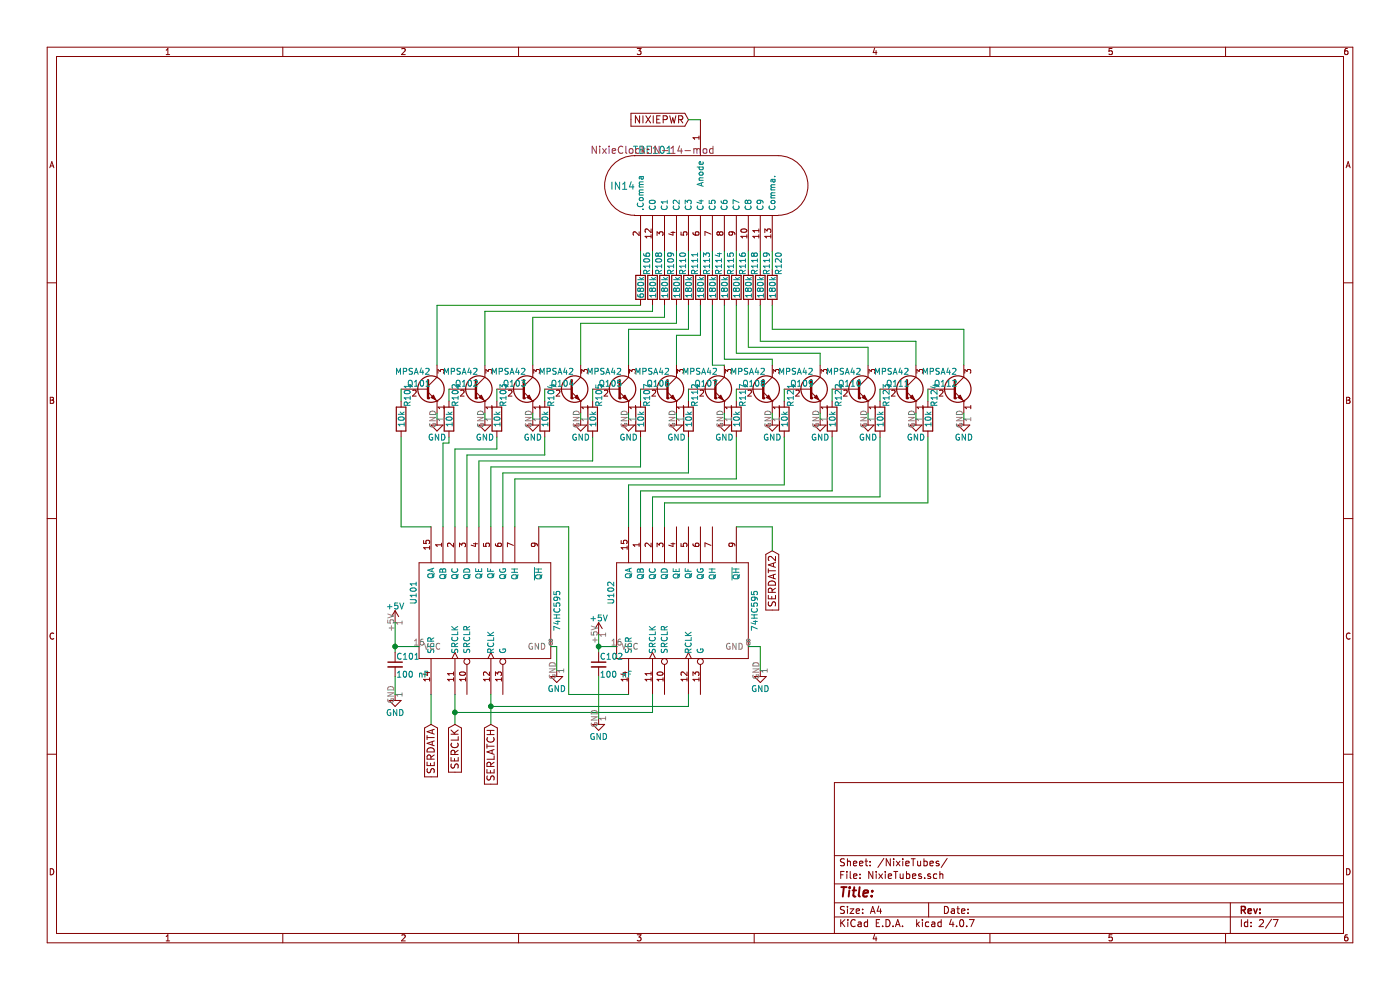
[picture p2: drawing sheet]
EESchema Schematic File Version 2
LIBS:power
LIBS:device
LIBS:switches
LIBS:relays
LIBS:motors
LIBS:transistors
LIBS:conn
LIBS:linear
LIBS:regul
LIBS:74xx
LIBS:cmos4000
LIBS:adc-dac
LIBS:memory
LIBS:xilinx
LIBS:microcontrollers
LIBS:dsp
LIBS:microchip
LIBS:analog_switches
LIBS:motorola
LIBS:texas
LIBS:intel
LIBS:audio
LIBS:interface
LIBS:digital-audio
LIBS:philips
LIBS:display
LIBS:cypress
LIBS:siliconi
LIBS:opto
LIBS:atmel
LIBS:contrib
LIBS:valves
LIBS:in14_lib
LIBS:arduino_nano
LIBS:NixieClock-cache
EELAYER 25 0
EELAYER END
$Descr A4 11693 8268
encoding utf-8
Sheet 2 7
Title ""
Date ""
Rev ""
Comp ""
Comment1 ""
Comment2 ""
Comment3 ""
Comment4 ""
$EndDescr
$Comp
L IN14 TBE101
U 1 1
P 5550 1250
F 0 "TBE101" H 5450 1250 60  0000 C CNN
F 1 "IN14" H 5200 950 60  0000 C CNN
F 2 "NixieClock:IN-14-mod" H 5450 1250 60  0000 C CNN
F 3 "" H 5450 1250 60  0000 C CNN
	1    5550 1250
	1    0    0    -1  
$EndComp
$Comp
L 74HC595 U101
U 1 1
P 4050 5100
F 0 "U101" H 4200 5700 50  0000 C CNN
F 1 "74HC595" H 4050 4500 50  0000 C CNN
F 2 "Housings_DIP:DIP-16_W7.62mm_Socket" H 4050 5100 50  0001 C CNN
F 3 "" H 4050 5100 50  0001 C CNN
	1    4050 5100
	0    -1   -1   0   
$EndComp
$Comp
L R R106
U 1 1
P 5350 2400
F 0 "R106" V 5400 2600 50  0000 C CNN
F 1 "680k" V 5350 2400 50  0000 C CNN
F 2 "Resistors_THT:R_Axial_DIN0207_L6.3mm_D2.5mm_P7.62mm_Horizontal" V 5280 2400 50  0001 C CNN
F 3 "" H 5350 2400 50  0001 C CNN
	1    5350 2400
	1    0    0    -1  
$EndComp
$Comp
L R R108
U 1 1
P 5450 2400
F 0 "R108" V 5500 2600 50  0000 C CNN
F 1 "180k" V 5450 2400 50  0000 C CNN
F 2 "Resistors_THT:R_Axial_DIN0207_L6.3mm_D2.5mm_P7.62mm_Horizontal" V 5380 2400 50  0001 C CNN
F 3 "" H 5450 2400 50  0001 C CNN
	1    5450 2400
	1    0    0    -1  
$EndComp
$Comp
L R R109
U 1 1
P 5550 2400
F 0 "R109" V 5600 2600 50  0000 C CNN
F 1 "180k" V 5550 2400 50  0000 C CNN
F 2 "Resistors_THT:R_Axial_DIN0207_L6.3mm_D2.5mm_P7.62mm_Horizontal" V 5480 2400 50  0001 C CNN
F 3 "" H 5550 2400 50  0001 C CNN
	1    5550 2400
	1    0    0    -1  
$EndComp
$Comp
L R R110
U 1 1
P 5650 2400
F 0 "R110" V 5700 2600 50  0000 C CNN
F 1 "180k" V 5650 2400 50  0000 C CNN
F 2 "Resistors_THT:R_Axial_DIN0207_L6.3mm_D2.5mm_P7.62mm_Horizontal" V 5580 2400 50  0001 C CNN
F 3 "" H 5650 2400 50  0001 C CNN
	1    5650 2400
	1    0    0    -1  
$EndComp
$Comp
L R R111
U 1 1
P 5750 2400
F 0 "R111" V 5800 2600 50  0000 C CNN
F 1 "180k" V 5750 2400 50  0000 C CNN
F 2 "Resistors_THT:R_Axial_DIN0207_L6.3mm_D2.5mm_P7.62mm_Horizontal" V 5680 2400 50  0001 C CNN
F 3 "" H 5750 2400 50  0001 C CNN
	1    5750 2400
	1    0    0    -1  
$EndComp
Text GLabel 5750 1000 0    60   Input ~ 0
NIXIEPWR
$Comp
L R R113
U 1 1
P 5850 2400
F 0 "R113" V 5900 2600 50  0000 C CNN
F 1 "180k" V 5850 2400 50  0000 C CNN
F 2 "Resistors_THT:R_Axial_DIN0207_L6.3mm_D2.5mm_P7.62mm_Horizontal" V 5780 2400 50  0001 C CNN
F 3 "" H 5850 2400 50  0001 C CNN
	1    5850 2400
	1    0    0    -1  
$EndComp
$Comp
L R R114
U 1 1
P 5950 2400
F 0 "R114" V 6000 2600 50  0000 C CNN
F 1 "180k" V 5950 2400 50  0000 C CNN
F 2 "Resistors_THT:R_Axial_DIN0207_L6.3mm_D2.5mm_P7.62mm_Horizontal" V 5880 2400 50  0001 C CNN
F 3 "" H 5950 2400 50  0001 C CNN
	1    5950 2400
	1    0    0    -1  
$EndComp
$Comp
L R R115
U 1 1
P 6050 2400
F 0 "R115" V 6100 2600 50  0000 C CNN
F 1 "180k" V 6050 2400 50  0000 C CNN
F 2 "Resistors_THT:R_Axial_DIN0207_L6.3mm_D2.5mm_P7.62mm_Horizontal" V 5980 2400 50  0001 C CNN
F 3 "" H 6050 2400 50  0001 C CNN
	1    6050 2400
	1    0    0    -1  
$EndComp
$Comp
L R R116
U 1 1
P 6150 2400
F 0 "R116" V 6200 2600 50  0000 C CNN
F 1 "180k" V 6150 2400 50  0000 C CNN
F 2 "Resistors_THT:R_Axial_DIN0207_L6.3mm_D2.5mm_P7.62mm_Horizontal" V 6080 2400 50  0001 C CNN
F 3 "" H 6150 2400 50  0001 C CNN
	1    6150 2400
	1    0    0    -1  
$EndComp
$Comp
L R R118
U 1 1
P 6250 2400
F 0 "R118" V 6300 2600 50  0000 C CNN
F 1 "180k" V 6250 2400 50  0000 C CNN
F 2 "Resistors_THT:R_Axial_DIN0207_L6.3mm_D2.5mm_P7.62mm_Horizontal" V 6180 2400 50  0001 C CNN
F 3 "" H 6250 2400 50  0001 C CNN
	1    6250 2400
	1    0    0    -1  
$EndComp
$Comp
L R R119
U 1 1
P 6350 2400
F 0 "R119" V 6400 2600 50  0000 C CNN
F 1 "180k" V 6350 2400 50  0000 C CNN
F 2 "Resistors_THT:R_Axial_DIN0207_L6.3mm_D2.5mm_P7.62mm_Horizontal" V 6280 2400 50  0001 C CNN
F 3 "" H 6350 2400 50  0001 C CNN
	1    6350 2400
	1    0    0    -1  
$EndComp
$Comp
L R R120
U 1 1
P 6450 2400
F 0 "R120" V 6500 2600 50  0000 C CNN
F 1 "180k" V 6450 2400 50  0000 C CNN
F 2 "Resistors_THT:R_Axial_DIN0207_L6.3mm_D2.5mm_P7.62mm_Horizontal" V 6380 2400 50  0001 C CNN
F 3 "" H 6450 2400 50  0001 C CNN
	1    6450 2400
	1    0    0    -1  
$EndComp
$Comp
L 2N3904 Q101
U 1 1
P 3550 3250
F 0 "Q101" H 3400 3300 50  0000 L CNN
F 1 "MPSA42" H 3300 3400 50  0000 L CNN
F 2 "TO_SOT_Packages_THT:TO-92_Molded_Narrow" H 3750 3175 50  0001 L CIN
F 3 "" H 3550 3250 50  0001 L CNN
	1    3550 3250
	1    0    0    -1  
$EndComp
$Comp
L R R101
U 1 1
P 3350 3500
F 0 "R101" V 3400 3700 50  0000 C CNN
F 1 "10k" V 3350 3500 50  0000 C CNN
F 2 "Resistors_THT:R_Axial_DIN0207_L6.3mm_D2.5mm_P7.62mm_Horizontal" V 3280 3500 50  0001 C CNN
F 3 "" H 3350 3500 50  0001 C CNN
	1    3350 3500
	1    0    0    -1  
$EndComp
$Comp
L 2N3904 Q102
U 1 1
P 3950 3250
F 0 "Q102" H 3800 3300 50  0000 L CNN
F 1 "MPSA42" H 3700 3400 50  0000 L CNN
F 2 "TO_SOT_Packages_THT:TO-92_Molded_Narrow" H 4150 3175 50  0001 L CIN
F 3 "" H 3950 3250 50  0001 L CNN
	1    3950 3250
	1    0    0    -1  
$EndComp
$Comp
L 2N3904 Q103
U 1 1
P 4350 3250
F 0 "Q103" H 4200 3300 50  0000 L CNN
F 1 "MPSA42" H 4100 3400 50  0000 L CNN
F 2 "TO_SOT_Packages_THT:TO-92_Molded_Narrow" H 4550 3175 50  0001 L CIN
F 3 "" H 4350 3250 50  0001 L CNN
	1    4350 3250
	1    0    0    -1  
$EndComp
$Comp
L 2N3904 Q104
U 1 1
P 4750 3250
F 0 "Q104" H 4600 3300 50  0000 L CNN
F 1 "MPSA42" H 4500 3400 50  0000 L CNN
F 2 "TO_SOT_Packages_THT:TO-92_Molded_Narrow" H 4950 3175 50  0001 L CIN
F 3 "" H 4750 3250 50  0001 L CNN
	1    4750 3250
	1    0    0    -1  
$EndComp
$Comp
L 2N3904 Q105
U 1 1
P 5150 3250
F 0 "Q105" H 5000 3300 50  0000 L CNN
F 1 "MPSA42" H 4900 3400 50  0000 L CNN
F 2 "TO_SOT_Packages_THT:TO-92_Molded_Narrow" H 5350 3175 50  0001 L CIN
F 3 "" H 5150 3250 50  0001 L CNN
	1    5150 3250
	1    0    0    -1  
$EndComp
$Comp
L 2N3904 Q106
U 1 1
P 5550 3250
F 0 "Q106" H 5400 3300 50  0000 L CNN
F 1 "MPSA42" H 5300 3400 50  0000 L CNN
F 2 "TO_SOT_Packages_THT:TO-92_Molded_Narrow" H 5750 3175 50  0001 L CIN
F 3 "" H 5550 3250 50  0001 L CNN
	1    5550 3250
	1    0    0    -1  
$EndComp
$Comp
L 2N3904 Q107
U 1 1
P 5950 3250
F 0 "Q107" H 5800 3300 50  0000 L CNN
F 1 "MPSA42" H 5700 3400 50  0000 L CNN
F 2 "TO_SOT_Packages_THT:TO-92_Molded_Narrow" H 6150 3175 50  0001 L CIN
F 3 "" H 5950 3250 50  0001 L CNN
	1    5950 3250
	1    0    0    -1  
$EndComp
$Comp
L 2N3904 Q108
U 1 1
P 6350 3250
F 0 "Q108" H 6200 3300 50  0000 L CNN
F 1 "MPSA42" H 6100 3400 50  0000 L CNN
F 2 "TO_SOT_Packages_THT:TO-92_Molded_Narrow" H 6550 3175 50  0001 L CIN
F 3 "" H 6350 3250 50  0001 L CNN
	1    6350 3250
	1    0    0    -1  
$EndComp
$Comp
L 2N3904 Q109
U 1 1
P 6750 3250
F 0 "Q109" H 6600 3300 50  0000 L CNN
F 1 "MPSA42" H 6500 3400 50  0000 L CNN
F 2 "TO_SOT_Packages_THT:TO-92_Molded_Narrow" H 6950 3175 50  0001 L CIN
F 3 "" H 6750 3250 50  0001 L CNN
	1    6750 3250
	1    0    0    -1  
$EndComp
$Comp
L 2N3904 Q110
U 1 1
P 7150 3250
F 0 "Q110" H 7000 3300 50  0000 L CNN
F 1 "MPSA42" H 6900 3400 50  0000 L CNN
F 2 "TO_SOT_Packages_THT:TO-92_Molded_Narrow" H 7350 3175 50  0001 L CIN
F 3 "" H 7150 3250 50  0001 L CNN
	1    7150 3250
	1    0    0    -1  
$EndComp
$Comp
L 2N3904 Q111
U 1 1
P 7550 3250
F 0 "Q111" H 7400 3300 50  0000 L CNN
F 1 "MPSA42" H 7300 3400 50  0000 L CNN
F 2 "TO_SOT_Packages_THT:TO-92_Molded_Narrow" H 7750 3175 50  0001 L CIN
F 3 "" H 7550 3250 50  0001 L CNN
	1    7550 3250
	1    0    0    -1  
$EndComp
$Comp
L 2N3904 Q112
U 1 1
P 7950 3250
F 0 "Q112" H 7800 3300 50  0000 L CNN
F 1 "MPSA42" H 7700 3400 50  0000 L CNN
F 2 "TO_SOT_Packages_THT:TO-92_Molded_Narrow" H 8150 3175 50  0001 L CIN
F 3 "" H 7950 3250 50  0001 L CNN
	1    7950 3250
	1    0    0    -1  
$EndComp
$Comp
L R R102
U 1 1
P 3750 3500
F 0 "R102" V 3800 3700 50  0000 C CNN
F 1 "10k" V 3750 3500 50  0000 C CNN
F 2 "Resistors_THT:R_Axial_DIN0207_L6.3mm_D2.5mm_P7.62mm_Horizontal" V 3680 3500 50  0001 C CNN
F 3 "" H 3750 3500 50  0001 C CNN
	1    3750 3500
	1    0    0    -1  
$EndComp
$Comp
L R R103
U 1 1
P 4150 3500
F 0 "R103" V 4200 3700 50  0000 C CNN
F 1 "10k" V 4150 3500 50  0000 C CNN
F 2 "Resistors_THT:R_Axial_DIN0207_L6.3mm_D2.5mm_P7.62mm_Horizontal" V 4080 3500 50  0001 C CNN
F 3 "" H 4150 3500 50  0001 C CNN
	1    4150 3500
	1    0    0    -1  
$EndComp
$Comp
L R R104
U 1 1
P 4550 3500
F 0 "R104" V 4600 3700 50  0000 C CNN
F 1 "10k" V 4550 3500 50  0000 C CNN
F 2 "Resistors_THT:R_Axial_DIN0207_L6.3mm_D2.5mm_P7.62mm_Horizontal" V 4480 3500 50  0001 C CNN
F 3 "" H 4550 3500 50  0001 C CNN
	1    4550 3500
	1    0    0    -1  
$EndComp
$Comp
L R R105
U 1 1
P 4950 3500
F 0 "R105" V 5000 3700 50  0000 C CNN
F 1 "10k" V 4950 3500 50  0000 C CNN
F 2 "Resistors_THT:R_Axial_DIN0207_L6.3mm_D2.5mm_P7.62mm_Horizontal" V 4880 3500 50  0001 C CNN
F 3 "" H 4950 3500 50  0001 C CNN
	1    4950 3500
	1    0    0    -1  
$EndComp
$Comp
L R R107
U 1 1
P 5350 3500
F 0 "R107" V 5400 3700 50  0000 C CNN
F 1 "10k" V 5350 3500 50  0000 C CNN
F 2 "Resistors_THT:R_Axial_DIN0207_L6.3mm_D2.5mm_P7.62mm_Horizontal" V 5280 3500 50  0001 C CNN
F 3 "" H 5350 3500 50  0001 C CNN
	1    5350 3500
	1    0    0    -1  
$EndComp
$Comp
L R R112
U 1 1
P 5750 3500
F 0 "R112" V 5800 3700 50  0000 C CNN
F 1 "10k" V 5750 3500 50  0000 C CNN
F 2 "Resistors_THT:R_Axial_DIN0207_L6.3mm_D2.5mm_P7.62mm_Horizontal" V 5680 3500 50  0001 C CNN
F 3 "" H 5750 3500 50  0001 C CNN
	1    5750 3500
	1    0    0    -1  
$EndComp
$Comp
L R R117
U 1 1
P 6150 3500
F 0 "R117" V 6200 3700 50  0000 C CNN
F 1 "10k" V 6150 3500 50  0000 C CNN
F 2 "Resistors_THT:R_Axial_DIN0207_L6.3mm_D2.5mm_P7.62mm_Horizontal" V 6080 3500 50  0001 C CNN
F 3 "" H 6150 3500 50  0001 C CNN
	1    6150 3500
	1    0    0    -1  
$EndComp
$Comp
L R R121
U 1 1
P 6550 3500
F 0 "R121" V 6600 3700 50  0000 C CNN
F 1 "10k" V 6550 3500 50  0000 C CNN
F 2 "Resistors_THT:R_Axial_DIN0207_L6.3mm_D2.5mm_P7.62mm_Horizontal" V 6480 3500 50  0001 C CNN
F 3 "" H 6550 3500 50  0001 C CNN
	1    6550 3500
	1    0    0    -1  
$EndComp
$Comp
L R R122
U 1 1
P 6950 3500
F 0 "R122" V 7000 3700 50  0000 C CNN
F 1 "10k" V 6950 3500 50  0000 C CNN
F 2 "Resistors_THT:R_Axial_DIN0207_L6.3mm_D2.5mm_P7.62mm_Horizontal" V 6880 3500 50  0001 C CNN
F 3 "" H 6950 3500 50  0001 C CNN
	1    6950 3500
	1    0    0    -1  
$EndComp
$Comp
L R R123
U 1 1
P 7350 3500
F 0 "R123" V 7400 3700 50  0000 C CNN
F 1 "10k" V 7350 3500 50  0000 C CNN
F 2 "Resistors_THT:R_Axial_DIN0207_L6.3mm_D2.5mm_P7.62mm_Horizontal" V 7280 3500 50  0001 C CNN
F 3 "" H 7350 3500 50  0001 C CNN
	1    7350 3500
	1    0    0    -1  
$EndComp
$Comp
L R R124
U 1 1
P 7750 3500
F 0 "R124" V 7800 3700 50  0000 C CNN
F 1 "10k" V 7750 3500 50  0000 C CNN
F 2 "Resistors_THT:R_Axial_DIN0207_L6.3mm_D2.5mm_P7.62mm_Horizontal" V 7680 3500 50  0001 C CNN
F 3 "" H 7750 3500 50  0001 C CNN
	1    7750 3500
	1    0    0    -1  
$EndComp
$Comp
L GND #PWR20
U 1 1
P 3650 3500
F 0 "#PWR20" H 3650 3250 50  0001 C CNN
F 1 "GND" H 3650 3350 50  0000 C CNN
F 2 "" H 3650 3500 50  0001 C CNN
F 3 "" H 3650 3500 50  0001 C CNN
	1    3650 3500
	1    0    0    -1  
$EndComp
$Comp
L GND #PWR21
U 1 1
P 4050 3500
F 0 "#PWR21" H 4050 3250 50  0001 C CNN
F 1 "GND" H 4050 3350 50  0000 C CNN
F 2 "" H 4050 3500 50  0001 C CNN
F 3 "" H 4050 3500 50  0001 C CNN
	1    4050 3500
	1    0    0    -1  
$EndComp
$Comp
L GND #PWR22
U 1 1
P 4450 3500
F 0 "#PWR22" H 4450 3250 50  0001 C CNN
F 1 "GND" H 4450 3350 50  0000 C CNN
F 2 "" H 4450 3500 50  0001 C CNN
F 3 "" H 4450 3500 50  0001 C CNN
	1    4450 3500
	1    0    0    -1  
$EndComp
$Comp
L GND #PWR24
U 1 1
P 4850 3500
F 0 "#PWR24" H 4850 3250 50  0001 C CNN
F 1 "GND" H 4850 3350 50  0000 C CNN
F 2 "" H 4850 3500 50  0001 C CNN
F 3 "" H 4850 3500 50  0001 C CNN
	1    4850 3500
	1    0    0    -1  
$EndComp
$Comp
L GND #PWR27
U 1 1
P 5250 3500
F 0 "#PWR27" H 5250 3250 50  0001 C CNN
F 1 "GND" H 5250 3350 50  0000 C CNN
F 2 "" H 5250 3500 50  0001 C CNN
F 3 "" H 5250 3500 50  0001 C CNN
	1    5250 3500
	1    0    0    -1  
$EndComp
$Comp
L GND #PWR28
U 1 1
P 5650 3500
F 0 "#PWR28" H 5650 3250 50  0001 C CNN
F 1 "GND" H 5650 3350 50  0000 C CNN
F 2 "" H 5650 3500 50  0001 C CNN
F 3 "" H 5650 3500 50  0001 C CNN
	1    5650 3500
	1    0    0    -1  
$EndComp
$Comp
L GND #PWR29
U 1 1
P 6050 3500
F 0 "#PWR29" H 6050 3250 50  0001 C CNN
F 1 "GND" H 6050 3350 50  0000 C CNN
F 2 "" H 6050 3500 50  0001 C CNN
F 3 "" H 6050 3500 50  0001 C CNN
	1    6050 3500
	1    0    0    -1  
$EndComp
$Comp
L GND #PWR31
U 1 1
P 6450 3500
F 0 "#PWR31" H 6450 3250 50  0001 C CNN
F 1 "GND" H 6450 3350 50  0000 C CNN
F 2 "" H 6450 3500 50  0001 C CNN
F 3 "" H 6450 3500 50  0001 C CNN
	1    6450 3500
	1    0    0    -1  
$EndComp
$Comp
L GND #PWR32
U 1 1
P 6850 3500
F 0 "#PWR32" H 6850 3250 50  0001 C CNN
F 1 "GND" H 6850 3350 50  0000 C CNN
F 2 "" H 6850 3500 50  0001 C CNN
F 3 "" H 6850 3500 50  0001 C CNN
	1    6850 3500
	1    0    0    -1  
$EndComp
$Comp
L GND #PWR33
U 1 1
P 7250 3500
F 0 "#PWR33" H 7250 3250 50  0001 C CNN
F 1 "GND" H 7250 3350 50  0000 C CNN
F 2 "" H 7250 3500 50  0001 C CNN
F 3 "" H 7250 3500 50  0001 C CNN
	1    7250 3500
	1    0    0    -1  
$EndComp
$Comp
L GND #PWR34
U 1 1
P 7650 3500
F 0 "#PWR34" H 7650 3250 50  0001 C CNN
F 1 "GND" H 7650 3350 50  0000 C CNN
F 2 "" H 7650 3500 50  0001 C CNN
F 3 "" H 7650 3500 50  0001 C CNN
	1    7650 3500
	1    0    0    -1  
$EndComp
$Comp
L GND #PWR35
U 1 1
P 8050 3500
F 0 "#PWR35" H 8050 3250 50  0001 C CNN
F 1 "GND" H 8050 3350 50  0000 C CNN
F 2 "" H 8050 3500 50  0001 C CNN
F 3 "" H 8050 3500 50  0001 C CNN
	1    8050 3500
	1    0    0    -1  
$EndComp
$Comp
L 74HC595 U102
U 1 1
P 5700 5100
F 0 "U102" H 5850 5700 50  0000 C CNN
F 1 "74HC595" H 5700 4500 50  0000 C CNN
F 2 "Housings_DIP:DIP-16_W7.62mm_Socket" H 5700 5100 50  0001 C CNN
F 3 "" H 5700 5100 50  0001 C CNN
	1    5700 5100
	0    -1   -1   0   
$EndComp
Wire Wire Line
	5350 2250 5350 2100
Wire Wire Line
	5450 2250 5450 2100
Wire Wire Line
	5550 2250 5550 2100
Wire Wire Line
	5650 2250 5650 2100
Wire Wire Line
	5750 2250 5750 2100
Wire Wire Line
	5750 1000 5850 1000
Wire Wire Line
	5850 2250 5850 2100
Wire Wire Line
	5950 2250 5950 2100
Wire Wire Line
	6050 2250 6050 2100
Wire Wire Line
	6150 2100 6150 2250
Wire Wire Line
	6250 2250 6250 2100
Wire Wire Line
	6350 2250 6350 2100
Wire Wire Line
	6450 2250 6450 2100
Wire Wire Line
	3350 3350 3350 3250
Wire Wire Line
	3650 3050 3650 2550
Wire Wire Line
	3650 2550 5350 2550
Wire Wire Line
	4050 3050 4050 2600
Wire Wire Line
	4050 2600 5450 2600
Wire Wire Line
	5450 2600 5450 2550
Wire Wire Line
	4450 3050 4450 2650
Wire Wire Line
	4450 2650 5550 2650
Wire Wire Line
	5550 2650 5550 2550
Wire Wire Line
	4850 3050 4850 2700
Wire Wire Line
	4850 2700 5650 2700
Wire Wire Line
	5650 2700 5650 2550
Wire Wire Line
	5250 3050 5250 2750
Wire Wire Line
	5250 2750 5750 2750
Wire Wire Line
	5750 2750 5750 2550
Wire Wire Line
	5650 3050 5650 2800
Wire Wire Line
	5650 2800 5850 2800
Wire Wire Line
	5850 2800 5850 2550
Wire Wire Line
	6050 3050 5950 3050
Wire Wire Line
	5950 3050 5950 2550
Wire Wire Line
	6450 3050 6450 3000
Wire Wire Line
	6450 3000 6050 3000
Wire Wire Line
	6050 3000 6050 2550
Wire Wire Line
	6850 3050 6850 2950
Wire Wire Line
	6850 2950 6150 2950
Wire Wire Line
	6150 2950 6150 2550
Wire Wire Line
	7250 3050 7250 2900
Wire Wire Line
	7250 2900 6250 2900
Wire Wire Line
	6250 2900 6250 2550
Wire Wire Line
	7650 3050 7650 2850
Wire Wire Line
	7650 2850 6350 2850
Wire Wire Line
	6350 2850 6350 2550
Wire Wire Line
	8050 2750 6450 2750
Wire Wire Line
	6450 2750 6450 2550
Wire Wire Line
	3750 3350 3750 3250
Wire Wire Line
	4150 3250 4150 3350
Wire Wire Line
	4550 3350 4550 3250
Wire Wire Line
	4950 3350 4950 3250
Wire Wire Line
	5350 3350 5350 3250
Wire Wire Line
	5750 3350 5750 3250
Wire Wire Line
	6150 3350 6150 3250
Wire Wire Line
	6550 3350 6550 3250
Wire Wire Line
	6950 3350 6950 3250
Wire Wire Line
	7350 3250 7350 3350
Wire Wire Line
	7750 3350 7750 3250
Wire Wire Line
	3650 3500 3650 3450
Wire Wire Line
	4050 3500 4050 3450
Wire Wire Line
	4450 3500 4450 3450
Wire Wire Line
	4850 3500 4850 3450
Wire Wire Line
	5250 3500 5250 3450
Wire Wire Line
	5650 3500 5650 3450
Wire Wire Line
	6050 3500 6050 3450
Wire Wire Line
	6450 3500 6450 3450
Wire Wire Line
	6850 3500 6850 3450
Wire Wire Line
	7250 3500 7250 3450
Wire Wire Line
	7650 3500 7650 3450
Wire Wire Line
	8050 3500 8050 3450
Wire Wire Line
	3350 3650 3350 4400
Wire Wire Line
	3350 4400 3600 4400
Wire Wire Line
	3700 4400 3700 3700
Wire Wire Line
	3700 3700 3750 3700
Wire Wire Line
	3750 3700 3750 3650
Wire Wire Line
	4150 3650 4150 3750
Wire Wire Line
	4150 3750 3800 3750
Wire Wire Line
	3800 3750 3800 4400
Wire Wire Line
	3900 4400 3900 3800
Wire Wire Line
	3900 3800 4550 3800
Wire Wire Line
	4550 3800 4550 3650
Wire Wire Line
	4000 4400 4000 3850
Wire Wire Line
	4000 3850 4950 3850
Wire Wire Line
	4950 3850 4950 3650
Wire Wire Line
	4100 4400 4100 3900
Wire Wire Line
	4100 3900 5350 3900
Wire Wire Line
	5350 3900 5350 3650
Wire Wire Line
	4200 4400 4200 3950
Wire Wire Line
	4200 3950 5750 3950
Wire Wire Line
	5750 3950 5750 3650
Wire Wire Line
	4300 4400 4300 4000
Wire Wire Line
	4300 4000 6150 4000
Wire Wire Line
	6150 4000 6150 3650
Wire Wire Line
	5250 4400 5250 4050
Wire Wire Line
	5250 4050 6550 4050
Wire Wire Line
	6550 4050 6550 3650
Wire Wire Line
	5350 4400 5350 4100
Wire Wire Line
	5350 4100 6950 4100
Wire Wire Line
	6950 4100 6950 3650
Wire Wire Line
	5450 4400 5450 4150
Wire Wire Line
	5450 4150 7350 4150
Wire Wire Line
	7350 4150 7350 3650
Wire Wire Line
	5550 4400 5550 4200
Wire Wire Line
	5550 4200 7750 4200
Wire Wire Line
	7750 4200 7750 3650
Text GLabel 3600 6050 3    60   Input ~ 0
SERDATA
Wire Wire Line
	3600 6050 3600 5800
Wire Wire Line
	5450 5800 5450 5950
Wire Wire Line
	5450 5950 3800 5950
Wire Wire Line
	3800 5800 3800 6050
Text GLabel 3800 6050 3    60   Input ~ 0
SERCLK
Connection ~ 3800 5950
Text GLabel 4100 6050 3    60   Input ~ 0
SERLATCH
Wire Wire Line
	4100 5800 4100 6050
Wire Wire Line
	4100 5900 5750 5900
Wire Wire Line
	5750 5900 5750 5800
Connection ~ 4100 5900
$Comp
L GND #PWR23
U 1 1
P 4650 5600
F 0 "#PWR23" H 4650 5350 50  0001 C CNN
F 1 "GND" H 4650 5450 50  0000 C CNN
F 2 "" H 4650 5600 50  0001 C CNN
F 3 "" H 4650 5600 50  0001 C CNN
	1    4650 5600
	1    0    0    -1  
$EndComp
$Comp
L GND #PWR30
U 1 1
P 6350 5600
F 0 "#PWR30" H 6350 5350 50  0001 C CNN
F 1 "GND" H 6350 5450 50  0000 C CNN
F 2 "" H 6350 5600 50  0001 C CNN
F 3 "" H 6350 5600 50  0001 C CNN
	1    6350 5600
	1    0    0    -1  
$EndComp
Wire Wire Line
	6350 5600 6350 5400
Wire Wire Line
	6350 5400 6250 5400
Wire Wire Line
	4600 5400 4650 5400
$Comp
L +5V #PWR18
U 1 1
P 3300 5200
F 0 "#PWR18" H 3300 5050 50  0001 C CNN
F 1 "+5V" H 3300 5340 50  0000 C CNN
F 2 "" H 3300 5200 50  0001 C CNN
F 3 "" H 3300 5200 50  0001 C CNN
	1    3300 5200
	1    0    0    -1  
$EndComp
Wire Wire Line
	3300 5200 3300 5450
Wire Wire Line
	3300 5400 3500 5400
Wire Wire Line
	4650 5400 4650 5600
Wire Wire Line
	5250 5800 4750 5800
Wire Wire Line
	4750 5800 4750 4400
Wire Wire Line
	4750 4400 4500 4400
$Comp
L +5V #PWR25
U 1 1
P 5000 5300
F 0 "#PWR25" H 5000 5150 50  0001 C CNN
F 1 "+5V" H 5000 5440 50  0000 C CNN
F 2 "" H 5000 5300 50  0001 C CNN
F 3 "" H 5000 5300 50  0001 C CNN
	1    5000 5300
	1    0    0    -1  
$EndComp
Wire Wire Line
	5000 5300 5000 5450
Wire Wire Line
	5000 5400 5150 5400
$Comp
L C_Small C102
U 1 1
P 5000 5550
F 0 "C102" H 5010 5620 50  0000 L CNN
F 1 "100 nF" H 5010 5470 50  0000 L CNN
F 2 "Capacitors_THT:C_Disc_D5.0mm_W2.5mm_P2.50mm" H 5000 5550 50  0001 C CNN
F 3 "" H 5000 5550 50  0001 C CNN
	1    5000 5550
	1    0    0    -1  
$EndComp
Connection ~ 5000 5400
$Comp
L GND #PWR26
U 1 1
P 5000 6000
F 0 "#PWR26" H 5000 5750 50  0001 C CNN
F 1 "GND" H 5000 5850 50  0000 C CNN
F 2 "" H 5000 6000 50  0001 C CNN
F 3 "" H 5000 6000 50  0001 C CNN
	1    5000 6000
	1    0    0    -1  
$EndComp
Wire Wire Line
	5000 6000 5000 5650
$Comp
L C_Small C101
U 1 1
P 3300 5550
F 0 "C101" H 3310 5620 50  0000 L CNN
F 1 "100 nF" H 3310 5470 50  0000 L CNN
F 2 "Capacitors_THT:C_Disc_D5.0mm_W2.5mm_P2.50mm" H 3300 5550 50  0001 C CNN
F 3 "" H 3300 5550 50  0001 C CNN
	1    3300 5550
	1    0    0    -1  
$EndComp
Connection ~ 3300 5400
$Comp
L GND #PWR19
U 1 1
P 3300 5800
F 0 "#PWR19" H 3300 5550 50  0001 C CNN
F 1 "GND" H 3300 5650 50  0000 C CNN
F 2 "" H 3300 5800 50  0001 C CNN
F 3 "" H 3300 5800 50  0001 C CNN
	1    3300 5800
	1    0    0    -1  
$EndComp
Wire Wire Line
	3300 5800 3300 5650
Wire Wire Line
	8050 3050 8050 2750
Text GLabel 6450 4600 3    60   Input ~ 0
SERDATA2
Wire Wire Line
	6150 4400 6450 4400
Wire Wire Line
	6450 4400 6450 4600
$EndSCHEMATC
